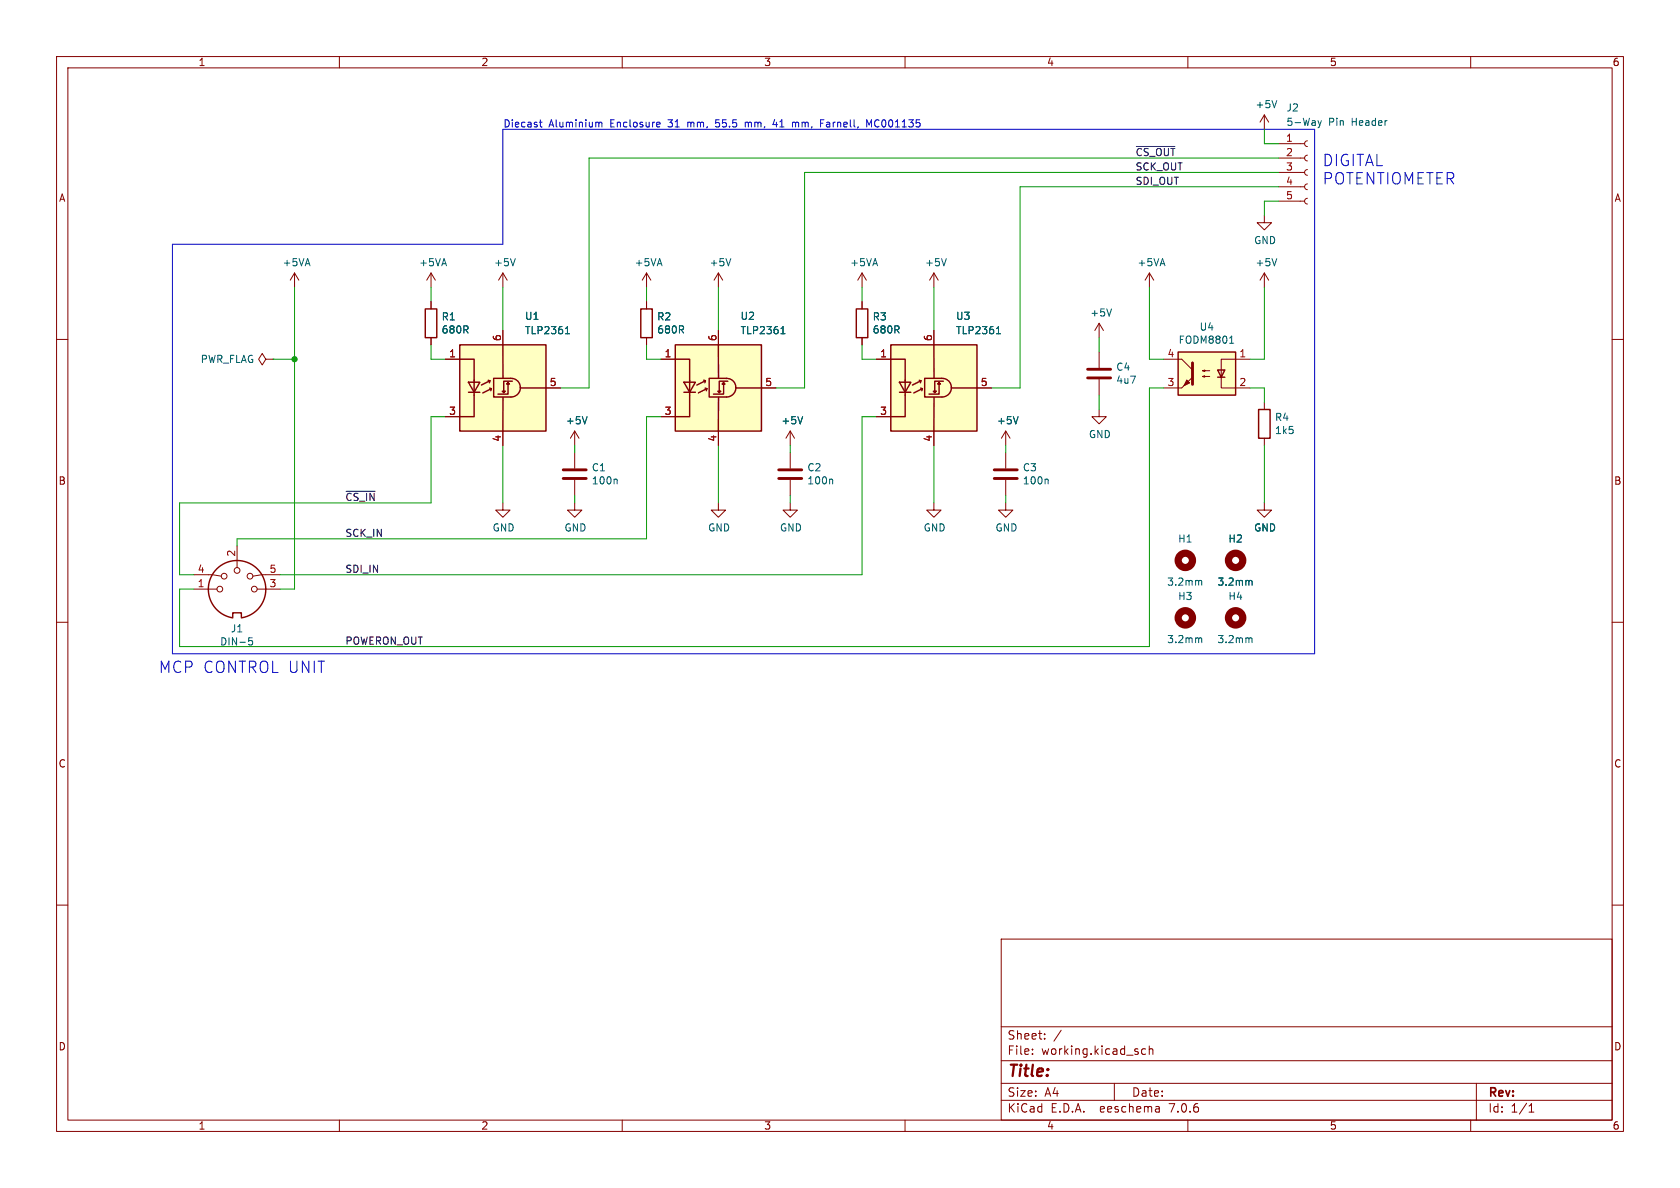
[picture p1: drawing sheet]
EESchema Schematic File Version 4
EELAYER 30 0
EELAYER END
$Descr A4 11693 8268
encoding utf-8
Sheet 1 1
Title ""
Date ""
Rev ""
Comp ""
Comment1 ""
Comment2 ""
Comment3 ""
Comment4 ""
$EndDescr
$Comp
L Isolator:TLP2745 U1
U 1 1
P 3500 2700
F 0 "U1" H 3650 3200 50  0000 L CNN
F 1 "TLP2361" H 3650 3100 50  0000 L CNN
F 2 "Package_SO:SO-6_4.4x3.6mm_P1.27mm" H 2800 2200 50  0001 L CIN
F 3 "https://toshiba.semicon-storage.com/info/docget.jsp?did=29405&prodName=TLP2745" H 3392 2715 50  0001 L CNN
F 4 "TLP2361" H 3500 2700 50  0001 C CNN "Part Number"
F 5 "Toshiba" H 3500 2700 50  0001 C CNN "Manufacturer"
F 6 "SO6" H 3500 2700 50  0001 C CNN "Package"
F 7 "Farnell" H 3500 2700 50  0001 C CNN "Supplier"
F 8 "2524282" H 3500 2700 50  0001 C CNN "Order Code"
F 9 "Single digital output optocoupler" H 3500 2700 50  0001 C CNN "Note"
	1    3500 2700
	1    0    0    -1  
$EndComp
$Comp
L Connector:DIN-5_180degree J1
U 1 1
P 1650 4100
F 0 "J1" H 1650 3825 50  0000 C CNN
F 1 "DIN-5" H 1650 3734 50  0000 C CNN
F 2 "jakub:DIN5" H 1650 4100 50  0001 C CNN
F 3 "http://www.mouser.com/ds/2/18/40_c091_abd_e-75918.pdf" H 1650 4100 50  0001 C CNN
F 4 "MAB 5 SV" H 1650 4100 50  0001 C CNN "Part Number"
F 5 "Hirschmann" H 1650 4100 50  0001 C CNN "Manufacturer"
F 6 "PCB mount" H 1650 4100 50  0001 C CNN "Package"
F 7 "Farnell" H 1650 4100 50  0001 C CNN "Supplier"
F 8 "2901558" H 1650 4100 50  0001 C CNN "Order Code"
F 9 "5 pole DIN connector panel-mounted through-hole PCB terminals" H 1650 4100 50  0001 C CNN "Note"
	1    1650 4100
	1    0    0    -1  
$EndComp
$Comp
L Isolator:TLP2745 U2
U 1 1
P 5000 2700
F 0 "U2" H 5150 3200 50  0000 L CNN
F 1 "TLP2361" H 5150 3100 50  0000 L CNN
F 2 "Package_SO:SO-6_4.4x3.6mm_P1.27mm" H 4300 2200 50  0001 L CIN
F 3 "https://toshiba.semicon-storage.com/info/docget.jsp?did=29405&prodName=TLP2745" H 4892 2715 50  0001 L CNN
F 4 "TLP2361" H 5000 2700 50  0001 C CNN "Part Number"
F 5 "Toshiba" H 5000 2700 50  0001 C CNN "Manufacturer"
F 6 "SO6" H 5000 2700 50  0001 C CNN "Package"
F 7 "Farnell" H 5000 2700 50  0001 C CNN "Supplier"
F 8 "2524282" H 5000 2700 50  0001 C CNN "Order Code"
F 9 "Single digital output optocoupler" H 5000 2700 50  0001 C CNN "Note"
	1    5000 2700
	1    0    0    -1  
$EndComp
$Comp
L Isolator:TLP2745 U3
U 1 1
P 6500 2700
F 0 "U3" H 6650 3200 50  0000 L CNN
F 1 "TLP2361" H 6650 3100 50  0000 L CNN
F 2 "Package_SO:SO-6_4.4x3.6mm_P1.27mm" H 5800 2200 50  0001 L CIN
F 3 "https://toshiba.semicon-storage.com/info/docget.jsp?did=29405&prodName=TLP2745" H 6392 2715 50  0001 L CNN
F 4 "TLP2361" H 6500 2700 50  0001 C CNN "Part Number"
F 5 "Toshiba" H 6500 2700 50  0001 C CNN "Manufacturer"
F 6 "SO6" H 6500 2700 50  0001 C CNN "Package"
F 7 "Farnell" H 6500 2700 50  0001 C CNN "Supplier"
F 8 "2524282" H 6500 2700 50  0001 C CNN "Order Code"
F 9 "Single digital output optocoupler" H 6500 2700 50  0001 C CNN "Note"
	1    6500 2700
	1    0    0    -1  
$EndComp
$Comp
L Device:R R1
U 1 1
P 3000 2250
F 0 "R1" H 3070 2296 50  0000 L CNN
F 1 "680R" H 3070 2205 50  0000 L CNN
F 2 "Resistor_SMD:R_0603_1608Metric" V 2930 2250 50  0001 C CNN
F 3 "~" H 3000 2250 50  0001 C CNN
F 4 "MCWR06X6800FTL" H 3000 2250 50  0001 C CNN "Part Number"
F 5 "Multicomp" H 3000 2250 50  0001 C CNN "Manufacturer"
F 6 "0603" H 3000 2250 50  0001 C CNN "Package"
F 7 "Farnell" H 3000 2250 50  0001 C CNN "Supplier"
F 8 "2447419" H 3000 2250 50  0001 C CNN "Order Code"
F 9 "680Ω/1% 0603 resistor" H 3000 2250 50  0001 C CNN "Note"
	1    3000 2250
	1    0    0    -1  
$EndComp
Wire Wire Line
	3000 2400 3000 2500
Wire Wire Line
	3000 2500 3100 2500
Wire Wire Line
	4500 2400 4500 2500
Wire Wire Line
	4500 2500 4600 2500
Wire Wire Line
	6000 2400 6000 2500
Wire Wire Line
	6000 2500 6100 2500
$Comp
L power:+5VA #PWR01
U 1 1
P 3000 2000
F 0 "#PWR01" H 3000 1850 50  0001 C CNN
F 1 "+5VA" H 3015 2173 50  0000 C CNN
F 2 "" H 3000 2000 50  0001 C CNN
F 3 "" H 3000 2000 50  0001 C CNN
	1    3000 2000
	1    0    0    -1  
$EndComp
Wire Wire Line
	3000 2000 3000 2100
$Comp
L power:+5VA #PWR06
U 1 1
P 4500 2000
F 0 "#PWR06" H 4500 1850 50  0001 C CNN
F 1 "+5VA" H 4515 2173 50  0000 C CNN
F 2 "" H 4500 2000 50  0001 C CNN
F 3 "" H 4500 2000 50  0001 C CNN
	1    4500 2000
	1    0    0    -1  
$EndComp
Wire Wire Line
	4500 2000 4500 2100
$Comp
L power:+5VA #PWR011
U 1 1
P 6000 2000
F 0 "#PWR011" H 6000 1850 50  0001 C CNN
F 1 "+5VA" H 6015 2173 50  0000 C CNN
F 2 "" H 6000 2000 50  0001 C CNN
F 3 "" H 6000 2000 50  0001 C CNN
	1    6000 2000
	1    0    0    -1  
$EndComp
Wire Wire Line
	6000 2000 6000 2100
Wire Wire Line
	3100 2900 3000 2900
Wire Wire Line
	3000 2900 3000 3500
Wire Wire Line
	4600 2900 4500 2900
Wire Wire Line
	4500 2900 4500 3750
Wire Wire Line
	6100 2900 6000 2900
Wire Wire Line
	6000 2900 6000 4000
Wire Wire Line
	8100 2500 8000 2500
Wire Wire Line
	8000 2500 8000 2000
$Comp
L power:+5VA #PWR016
U 1 1
P 8000 2000
F 0 "#PWR016" H 8000 1850 50  0001 C CNN
F 1 "+5VA" H 8015 2173 50  0000 C CNN
F 2 "" H 8000 2000 50  0001 C CNN
F 3 "" H 8000 2000 50  0001 C CNN
	1    8000 2000
	1    0    0    -1  
$EndComp
Wire Wire Line
	8100 2700 8000 2700
Wire Wire Line
	8000 2700 8000 4500
$Comp
L power:+5V #PWR012
U 1 1
P 6500 2000
F 0 "#PWR012" H 6500 1850 50  0001 C CNN
F 1 "+5V" H 6515 2173 50  0000 C CNN
F 2 "" H 6500 2000 50  0001 C CNN
F 3 "" H 6500 2000 50  0001 C CNN
	1    6500 2000
	1    0    0    -1  
$EndComp
Wire Wire Line
	6500 2300 6500 2000
$Comp
L power:+5V #PWR07
U 1 1
P 5000 2000
F 0 "#PWR07" H 5000 1850 50  0001 C CNN
F 1 "+5V" H 5015 2173 50  0000 C CNN
F 2 "" H 5000 2000 50  0001 C CNN
F 3 "" H 5000 2000 50  0001 C CNN
	1    5000 2000
	1    0    0    -1  
$EndComp
Wire Wire Line
	5000 2300 5000 2000
$Comp
L power:+5V #PWR02
U 1 1
P 3500 2000
F 0 "#PWR02" H 3500 1850 50  0001 C CNN
F 1 "+5V" H 3515 2173 50  0000 C CNN
F 2 "" H 3500 2000 50  0001 C CNN
F 3 "" H 3500 2000 50  0001 C CNN
	1    3500 2000
	1    0    0    -1  
$EndComp
Wire Wire Line
	3500 2300 3500 2000
$Comp
L power:+5V #PWR017
U 1 1
P 8800 2000
F 0 "#PWR017" H 8800 1850 50  0001 C CNN
F 1 "+5V" H 8815 2173 50  0000 C CNN
F 2 "" H 8800 2000 50  0001 C CNN
F 3 "" H 8800 2000 50  0001 C CNN
	1    8800 2000
	1    0    0    -1  
$EndComp
Wire Wire Line
	8800 2500 8800 2000
Wire Wire Line
	8700 2500 8800 2500
$Comp
L Device:R R4
U 1 1
P 8800 2950
F 0 "R4" H 8870 2996 50  0000 L CNN
F 1 "1k5" H 8870 2905 50  0000 L CNN
F 2 "Resistor_SMD:R_0603_1608Metric" V 8730 2950 50  0001 C CNN
F 3 "~" H 8800 2950 50  0001 C CNN
F 4 "MCWR06X1501FTL" H 8800 2950 50  0001 C CNN "Part Number"
F 5 "Multicomp" H 8800 2950 50  0001 C CNN "Manufacturer"
F 6 "0603" H 8800 2950 50  0001 C CNN "Package"
F 7 "Farnell" H 8800 2950 50  0001 C CNN "Supplier"
F 8 "2447279" H 8800 2950 50  0001 C CNN "Order Code"
F 9 "Seeed OPL" H 8800 2950 50  0001 C CNN "Alt. Supplier"
F 10 "301010189" H 8800 2950 50  0001 C CNN "Alt. Order Code"
F 11 "1.5kΩ/1% 0603 resistor" H 8800 2950 50  0001 C CNN "Note"
	1    8800 2950
	1    0    0    -1  
$EndComp
Wire Wire Line
	8700 2700 8800 2700
Wire Wire Line
	8800 2700 8800 2800
Wire Wire Line
	8800 3100 8800 3500
$Comp
L power:GND #PWR018
U 1 1
P 8800 3500
F 0 "#PWR018" H 8800 3250 50  0001 C CNN
F 1 "GND" H 8805 3327 50  0000 C CNN
F 2 "" H 8800 3500 50  0001 C CNN
F 3 "" H 8800 3500 50  0001 C CNN
	1    8800 3500
	1    0    0    -1  
$EndComp
Wire Wire Line
	6500 3100 6500 3500
Wire Wire Line
	5000 3100 5000 3500
Wire Wire Line
	3500 3100 3500 3500
$Comp
L power:GND #PWR013
U 1 1
P 6500 3500
F 0 "#PWR013" H 6500 3250 50  0001 C CNN
F 1 "GND" H 6505 3327 50  0000 C CNN
F 2 "" H 6500 3500 50  0001 C CNN
F 3 "" H 6500 3500 50  0001 C CNN
	1    6500 3500
	1    0    0    -1  
$EndComp
$Comp
L power:GND #PWR08
U 1 1
P 5000 3500
F 0 "#PWR08" H 5000 3250 50  0001 C CNN
F 1 "GND" H 5005 3327 50  0000 C CNN
F 2 "" H 5000 3500 50  0001 C CNN
F 3 "" H 5000 3500 50  0001 C CNN
	1    5000 3500
	1    0    0    -1  
$EndComp
$Comp
L power:GND #PWR03
U 1 1
P 3500 3500
F 0 "#PWR03" H 3500 3250 50  0001 C CNN
F 1 "GND" H 3505 3327 50  0000 C CNN
F 2 "" H 3500 3500 50  0001 C CNN
F 3 "" H 3500 3500 50  0001 C CNN
	1    3500 3500
	1    0    0    -1  
$EndComp
$Comp
L power:+5V #PWR014
U 1 1
P 7000 3100
F 0 "#PWR014" H 7000 2950 50  0001 C CNN
F 1 "+5V" H 7015 3273 50  0000 C CNN
F 2 "" H 7000 3100 50  0001 C CNN
F 3 "" H 7000 3100 50  0001 C CNN
	1    7000 3100
	1    0    0    -1  
$EndComp
Wire Wire Line
	7000 3150 7000 3100
$Comp
L power:+5V #PWR09
U 1 1
P 5500 3100
F 0 "#PWR09" H 5500 2950 50  0001 C CNN
F 1 "+5V" H 5515 3273 50  0000 C CNN
F 2 "" H 5500 3100 50  0001 C CNN
F 3 "" H 5500 3100 50  0001 C CNN
	1    5500 3100
	1    0    0    -1  
$EndComp
Wire Wire Line
	5500 3150 5500 3100
Wire Wire Line
	5500 3450 5500 3500
Wire Wire Line
	7000 3450 7000 3500
$Comp
L power:GND #PWR015
U 1 1
P 7000 3500
F 0 "#PWR015" H 7000 3250 50  0001 C CNN
F 1 "GND" H 7005 3327 50  0000 C CNN
F 2 "" H 7000 3500 50  0001 C CNN
F 3 "" H 7000 3500 50  0001 C CNN
	1    7000 3500
	1    0    0    -1  
$EndComp
$Comp
L power:GND #PWR010
U 1 1
P 5500 3500
F 0 "#PWR010" H 5500 3250 50  0001 C CNN
F 1 "GND" H 5505 3327 50  0000 C CNN
F 2 "" H 5500 3500 50  0001 C CNN
F 3 "" H 5500 3500 50  0001 C CNN
	1    5500 3500
	1    0    0    -1  
$EndComp
Wire Wire Line
	3900 2700 4100 2700
Wire Wire Line
	4100 1100 8900 1100
Wire Wire Line
	8900 1200 5600 1200
Wire Wire Line
	5600 1200 5600 2700
Wire Wire Line
	5600 2700 5400 2700
Wire Wire Line
	6900 2700 7100 2700
Wire Wire Line
	7100 1300 8900 1300
Wire Wire Line
	8900 1400 8800 1400
Wire Wire Line
	8800 1400 8800 1500
Wire Wire Line
	8900 1000 8800 1000
$Comp
L power:+5V #PWR021
U 1 1
P 8800 900
F 0 "#PWR021" H 8800 750 50  0001 C CNN
F 1 "+5V" H 8815 1073 50  0000 C CNN
F 2 "" H 8800 900 50  0001 C CNN
F 3 "" H 8800 900 50  0001 C CNN
	1    8800 900 
	1    0    0    -1  
$EndComp
Wire Wire Line
	8800 900  8800 1000
$Comp
L power:GND #PWR022
U 1 1
P 8800 1500
F 0 "#PWR022" H 8800 1250 50  0001 C CNN
F 1 "GND" H 8805 1327 50  0000 C CNN
F 2 "" H 8800 1500 50  0001 C CNN
F 3 "" H 8800 1500 50  0001 C CNN
	1    8800 1500
	1    0    0    -1  
$EndComp
$Comp
L Connector:Conn_01x05_Female J2
U 1 1
P 9100 1200
F 0 "J2" H 8950 1650 50  0000 L CNN
F 1 "5-Way Pin Header" H 8950 1550 50  0000 L CNN
F 2 "Connector_PinHeader_2.54mm:PinHeader_1x05_P2.54mm_Vertical" H 9100 1200 50  0001 C CNN
F 3 "~" H 9100 1200 50  0001 C CNN
F 4 "2211S-05G" H 9100 1200 50  0001 C CNN "Part Number"
F 5 "Mutlicomp" H 9100 1200 50  0001 C CNN "Manufacturer"
F 6 "2.54mm Pitch" H 9100 1200 50  0001 C CNN "Package"
F 7 "Farnell" H 9100 1200 50  0001 C CNN "Supplier"
F 8 "1593414" H 9100 1200 50  0001 C CNN "Order Code"
F 9 "5-way 2.54mm pitch pin header" H 9100 1200 50  0001 C CNN "Note"
	1    9100 1200
	1    0    0    -1  
$EndComp
$Comp
L Device:C C4
U 1 1
P 7650 2600
F 0 "C4" H 7765 2646 50  0000 L CNN
F 1 "4u7" H 7765 2555 50  0000 L CNN
F 2 "Capacitor_SMD:C_0603_1608Metric" H 7688 2450 50  0001 C CNN
F 3 "~" H 7650 2600 50  0001 C CNN
F 4 "EMK107ABJ475KA-T" H 7650 2600 50  0001 C CNN "Part Number"
F 5 "Taiyo Yuden" H 7650 2600 50  0001 C CNN "Manufacturer"
F 6 "0603" H 7650 2600 50  0001 C CNN "Package"
F 7 "Farnell" H 7650 2600 50  0001 C CNN "Supplier"
F 8 "2112741" H 7650 2600 50  0001 C CNN "Order Code"
F 9 "4.7μF/16V 0603 X5R capacitor" H 7650 2600 50  0001 C CNN "Note"
	1    7650 2600
	1    0    0    -1  
$EndComp
$Comp
L power:+5V #PWR019
U 1 1
P 7650 2350
F 0 "#PWR019" H 7650 2200 50  0001 C CNN
F 1 "+5V" H 7665 2523 50  0000 C CNN
F 2 "" H 7650 2350 50  0001 C CNN
F 3 "" H 7650 2350 50  0001 C CNN
	1    7650 2350
	1    0    0    -1  
$EndComp
Wire Wire Line
	7650 2450 7650 2350
Wire Wire Line
	7650 2750 7650 2850
$Comp
L power:GND #PWR020
U 1 1
P 7650 2850
F 0 "#PWR020" H 7650 2600 50  0001 C CNN
F 1 "GND" H 7655 2677 50  0000 C CNN
F 2 "" H 7650 2850 50  0001 C CNN
F 3 "" H 7650 2850 50  0001 C CNN
	1    7650 2850
	1    0    0    -1  
$EndComp
$Comp
L Device:C C2
U 1 1
P 5500 3300
F 0 "C2" H 5615 3346 50  0000 L CNN
F 1 "100n" H 5615 3255 50  0000 L CNN
F 2 "Capacitor_SMD:C_0603_1608Metric" H 5538 3150 50  0001 C CNN
F 3 "~" H 5500 3300 50  0001 C CNN
F 4 "MC0603B104K500" H 5500 3300 50  0001 C CNN "Part Number"
F 5 "Multicomp" H 5500 3300 50  0001 C CNN "Manufacturer"
F 6 "0603" H 5500 3300 50  0001 C CNN "Package"
F 7 "Farnell" H 5500 3300 50  0001 C CNN "Supplier"
F 8 "1759122" H 5500 3300 50  0001 C CNN "Order Code"
F 9 "Seeed OPL" H 5500 3300 50  0001 C CNN "Alt. Supplier"
F 10 "302010138" H 5500 3300 50  0001 C CNN "Alt. Order Code"
F 11 "100nF/50V X7R 0603 ceramic capacitor" H 5500 3300 50  0001 C CNN "Note"
	1    5500 3300
	1    0    0    -1  
$EndComp
$Comp
L Device:C C3
U 1 1
P 7000 3300
F 0 "C3" H 7115 3346 50  0000 L CNN
F 1 "100n" H 7115 3255 50  0000 L CNN
F 2 "Capacitor_SMD:C_0603_1608Metric" H 7038 3150 50  0001 C CNN
F 3 "~" H 7000 3300 50  0001 C CNN
F 4 "MC0603B104K500" H 7000 3300 50  0001 C CNN "Part Number"
F 5 "Multicomp" H 7000 3300 50  0001 C CNN "Manufacturer"
F 6 "0603" H 7000 3300 50  0001 C CNN "Package"
F 7 "Farnell" H 7000 3300 50  0001 C CNN "Supplier"
F 8 "1759122" H 7000 3300 50  0001 C CNN "Order Code"
F 9 "Seeed OPL" H 7000 3300 50  0001 C CNN "Alt. Supplier"
F 10 "302010138" H 7000 3300 50  0001 C CNN "Alt. Order Code"
F 11 "100nF/50V X7R 0603 ceramic capacitor" H 7000 3300 50  0001 C CNN "Note"
	1    7000 3300
	1    0    0    -1  
$EndComp
$Comp
L Device:R R2
U 1 1
P 4500 2250
F 0 "R2" H 4570 2296 50  0000 L CNN
F 1 "680R" H 4570 2205 50  0000 L CNN
F 2 "Resistor_SMD:R_0603_1608Metric" V 4430 2250 50  0001 C CNN
F 3 "~" H 4500 2250 50  0001 C CNN
F 4 "MCWR06X6800FTL" H 4500 2250 50  0001 C CNN "Part Number"
F 5 "Multicomp" H 4500 2250 50  0001 C CNN "Manufacturer"
F 6 "0603" H 4500 2250 50  0001 C CNN "Package"
F 7 "Farnell" H 4500 2250 50  0001 C CNN "Supplier"
F 8 "2447419" H 4500 2250 50  0001 C CNN "Order Code"
F 9 "680Ω/1% 0603 resistor" H 4500 2250 50  0001 C CNN "Note"
	1    4500 2250
	1    0    0    -1  
$EndComp
$Comp
L Device:R R3
U 1 1
P 6000 2250
F 0 "R3" H 6070 2296 50  0000 L CNN
F 1 "680R" H 6070 2205 50  0000 L CNN
F 2 "Resistor_SMD:R_0603_1608Metric" V 5930 2250 50  0001 C CNN
F 3 "~" H 6000 2250 50  0001 C CNN
F 4 "MCWR06X6800FTL" H 6000 2250 50  0001 C CNN "Part Number"
F 5 "Multicomp" H 6000 2250 50  0001 C CNN "Manufacturer"
F 6 "0603" H 6000 2250 50  0001 C CNN "Package"
F 7 "Farnell" H 6000 2250 50  0001 C CNN "Supplier"
F 8 "2447419" H 6000 2250 50  0001 C CNN "Order Code"
F 9 "680Ω/1% 0603 resistor" H 6000 2250 50  0001 C CNN "Note"
	1    6000 2250
	1    0    0    -1  
$EndComp
$Comp
L Isolator:LTV-356T U4
U 1 1
P 8400 2600
F 0 "U4" H 8400 2925 50  0000 C CNN
F 1 "FODM8801" H 8400 2834 50  0000 C CNN
F 2 "Package_SO:SO-4_4.4x2.3mm_P1.27mm" H 8200 2400 50  0001 L CIN
F 3 "http://optoelectronics.liteon.com/upload/download/DS70-2001-010/S_110_LTV-356T%2020140520.pdf" H 8400 2600 50  0001 L CNN
F 4 "FODM8801CR2" H 8400 2600 50  0001 C CNN "Part Number"
F 5 "ON Semiconductor" H 8400 2600 50  0001 C CNN "Manufacturer"
F 6 "MiniFlat" H 8400 2600 50  0001 C CNN "Package"
F 7 "Farnell" H 8400 2600 50  0001 C CNN "Supplier"
F 8 "2083193" H 8400 2600 50  0001 C CNN "Order Code"
F 9 "High-Temperature Phototransistor Optocoupler" H 8400 2600 50  0001 C CNN "Note"
	1    8400 2600
	-1   0    0    -1  
$EndComp
Wire Wire Line
	1350 4000 1250 4000
Wire Wire Line
	1250 4000 1250 3500
Wire Wire Line
	1250 3500 3000 3500
Text Label 2400 3500 0    50   ~ 0
~CS_IN
Wire Wire Line
	1650 3800 1650 3750
Wire Wire Line
	1650 3750 4500 3750
Text Label 2400 3750 0    50   ~ 0
SCK_IN
Text Label 2400 4000 0    50   ~ 0
SDI_IN
Wire Wire Line
	1950 4100 2050 4100
Wire Wire Line
	2050 4100 2050 2500
Wire Wire Line
	1950 4000 6000 4000
$Comp
L power:+5VA #PWR0101
U 1 1
P 2050 2000
F 0 "#PWR0101" H 2050 1850 50  0001 C CNN
F 1 "+5VA" H 2065 2173 50  0000 C CNN
F 2 "" H 2050 2000 50  0001 C CNN
F 3 "" H 2050 2000 50  0001 C CNN
	1    2050 2000
	1    0    0    -1  
$EndComp
Wire Wire Line
	1350 4100 1250 4100
Wire Wire Line
	1250 4100 1250 4500
Text Label 2400 4500 0    50   ~ 0
POWERON_OUT
$Comp
L power:PWR_FLAG #FLG0101
U 1 1
P 1900 2500
F 0 "#FLG0101" H 1900 2575 50  0001 C CNN
F 1 "PWR_FLAG" V 1900 2627 50  0000 L CNN
F 2 "" H 1900 2500 50  0001 C CNN
F 3 "~" H 1900 2500 50  0001 C CNN
	1    1900 2500
	0    -1   -1   0   
$EndComp
Wire Wire Line
	1900 2500 2050 2500
Connection ~ 2050 2500
Wire Wire Line
	2050 2500 2050 2000
Wire Wire Line
	1250 4500 8000 4500
Text Label 7900 1100 0    50   ~ 0
~CS_OUT
Text Label 7900 1300 0    50   ~ 0
SDI_OUT
Text Label 7900 1200 0    50   ~ 0
SCK_OUT
$Comp
L Mechanical:MountingHole H1
U 1 1
P 8250 3900
F 0 "H1" H 8250 4050 50  0000 C CNN
F 1 "3.2mm" H 8250 3750 50  0000 C CNN
F 2 "MountingHole:MountingHole_3.2mm_M3" H 8250 3900 50  0001 C CNN
F 3 "~" H 8250 3900 50  0001 C CNN
	1    8250 3900
	1    0    0    -1  
$EndComp
$Comp
L Mechanical:MountingHole H2
U 1 1
P 8600 3900
F 0 "H2" H 8600 4050 50  0000 C CNN
F 1 "3.2mm" H 8600 3750 50  0000 C CNN
F 2 "MountingHole:MountingHole_3.2mm_M3" H 8600 3900 50  0001 C CNN
F 3 "~" H 8600 3900 50  0001 C CNN
	1    8600 3900
	1    0    0    -1  
$EndComp
$Comp
L Mechanical:MountingHole H3
U 1 1
P 8250 4300
F 0 "H3" H 8250 4450 50  0000 C CNN
F 1 "3.2mm" H 8250 4150 50  0000 C CNN
F 2 "MountingHole:MountingHole_3.2mm_M3" H 8250 4300 50  0001 C CNN
F 3 "~" H 8250 4300 50  0001 C CNN
	1    8250 4300
	1    0    0    -1  
$EndComp
$Comp
L Mechanical:MountingHole H4
U 1 1
P 8600 4300
F 0 "H4" H 8600 4450 50  0000 C CNN
F 1 "3.2mm" H 8600 4150 50  0000 C CNN
F 2 "MountingHole:MountingHole_3.2mm_M3" H 8600 4300 50  0001 C CNN
F 3 "~" H 8600 4300 50  0001 C CNN
	1    8600 4300
	1    0    0    -1  
$EndComp
$Comp
L power:GND #PWR05
U 1 1
P 4000 3500
F 0 "#PWR05" H 4000 3250 50  0001 C CNN
F 1 "GND" H 4005 3327 50  0000 C CNN
F 2 "" H 4000 3500 50  0001 C CNN
F 3 "" H 4000 3500 50  0001 C CNN
	1    4000 3500
	1    0    0    -1  
$EndComp
Wire Wire Line
	4000 3450 4000 3500
Wire Wire Line
	4000 3150 4000 3100
$Comp
L power:+5V #PWR04
U 1 1
P 4000 3100
F 0 "#PWR04" H 4000 2950 50  0001 C CNN
F 1 "+5V" H 4015 3273 50  0000 C CNN
F 2 "" H 4000 3100 50  0001 C CNN
F 3 "" H 4000 3100 50  0001 C CNN
	1    4000 3100
	1    0    0    -1  
$EndComp
$Comp
L Device:C C1
U 1 1
P 4000 3300
F 0 "C1" H 4115 3346 50  0000 L CNN
F 1 "100n" H 4115 3255 50  0000 L CNN
F 2 "Capacitor_SMD:C_0603_1608Metric" H 4038 3150 50  0001 C CNN
F 3 "~" H 4000 3300 50  0001 C CNN
F 4 "MC0603B104K500" H 4000 3300 50  0001 C CNN "Part Number"
F 5 "Multicomp" H 4000 3300 50  0001 C CNN "Manufacturer"
F 6 "0603" H 4000 3300 50  0001 C CNN "Package"
F 7 "Farnell" H 4000 3300 50  0001 C CNN "Supplier"
F 8 "1759122" H 4000 3300 50  0001 C CNN "Order Code"
F 9 "Seeed OPL" H 4000 3300 50  0001 C CNN "Alt. Supplier"
F 10 "302010138" H 4000 3300 50  0001 C CNN "Alt. Order Code"
F 11 "100nF/50V X7R 0603 ceramic capacitor" H 4000 3300 50  0001 C CNN "Note"
	1    4000 3300
	1    0    0    -1  
$EndComp
Wire Wire Line
	7100 2700 7100 1300
Wire Wire Line
	4100 1100 4100 2700
Text Notes 9200 1300 0    79   ~ 0
DIGITAL\nPOTENTIOMETER
Text Notes 1100 4700 0    79   ~ 0
MCP CONTROL UNIT
Wire Notes Line
	1200 4550 9150 4550
Wire Notes Line
	9150 4550 9150 900 
Wire Notes Line
	9150 900  3500 900 
Wire Notes Line
	1200 1700 1200 4550
Text Notes 3500 900  0    50   ~ 0
Diecast Aluminium Enclosure 31 mm, 55.5 mm, 41 mm, Farnell, MC001135
Wire Notes Line
	3500 900  3500 1700
Wire Notes Line
	3500 1700 1200 1700
$EndSCHEMATC
